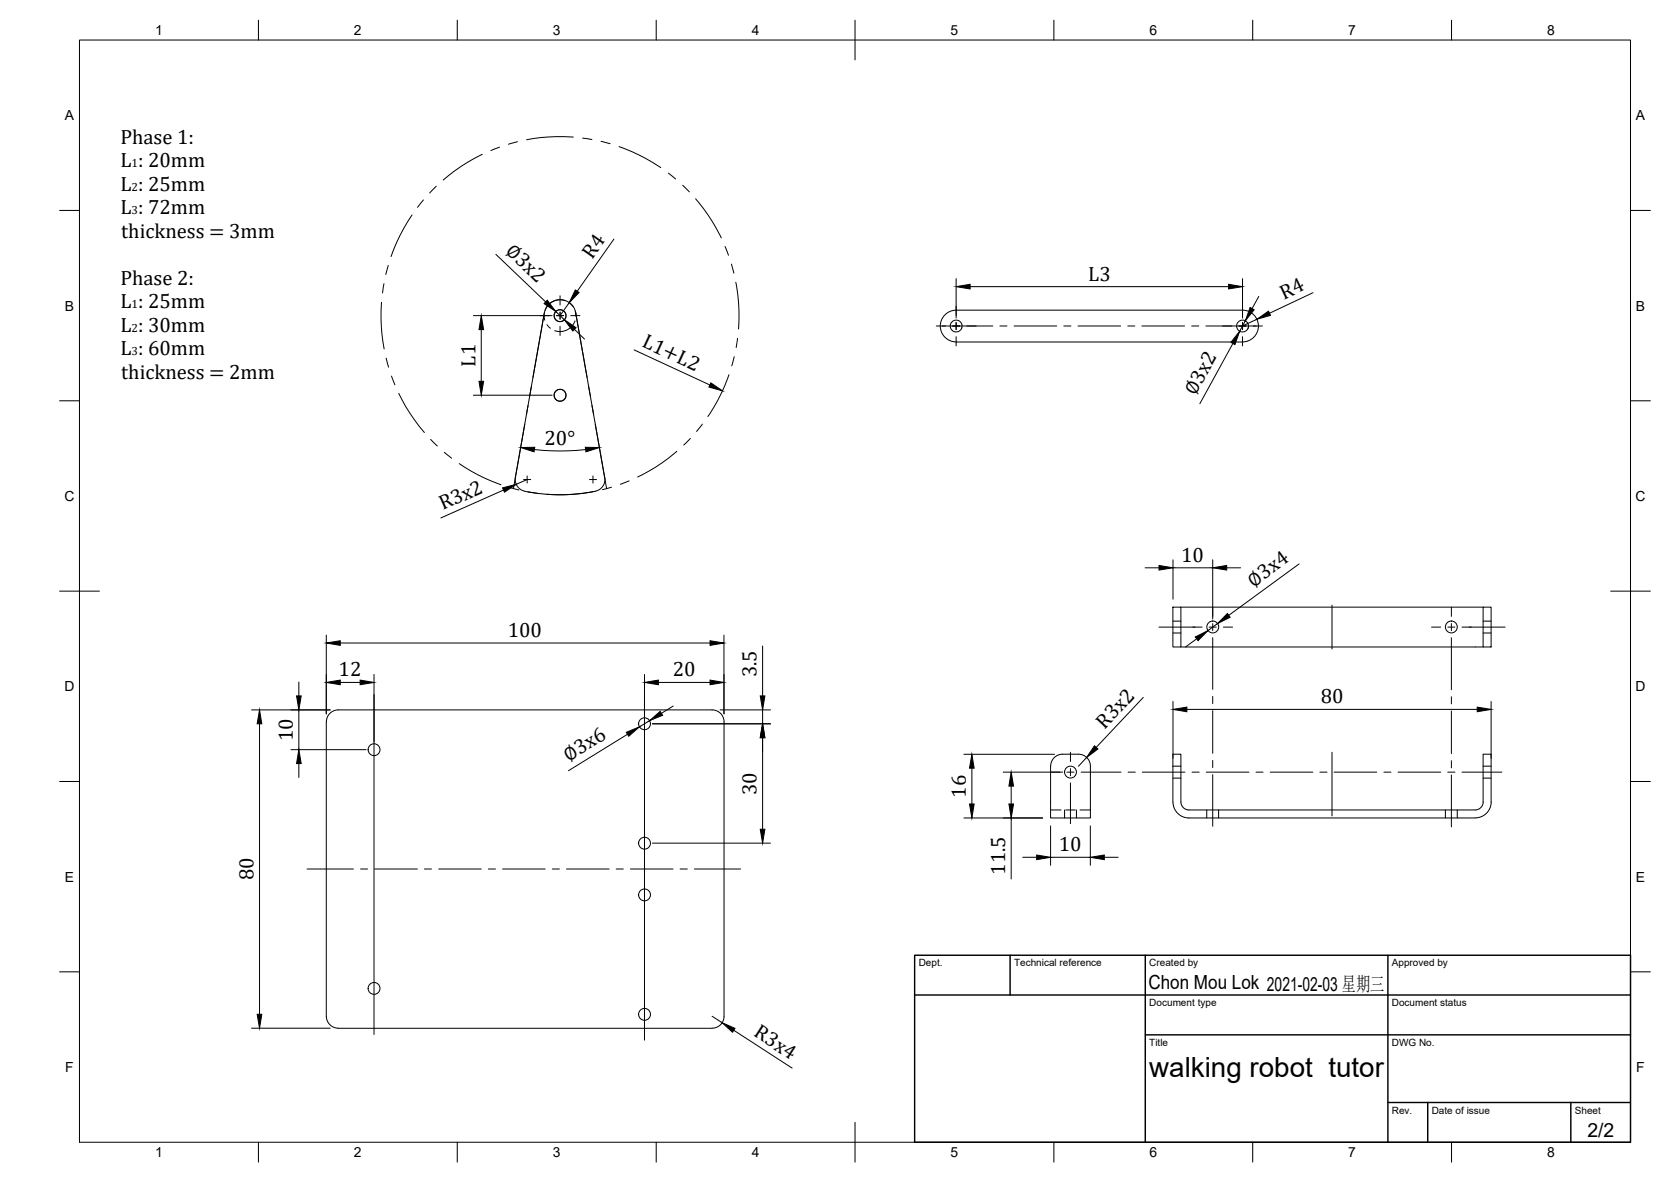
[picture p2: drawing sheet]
<svg xmlns="http://www.w3.org/2000/svg" width="420mm" height="297mm" viewBox="0 0 420 297" stroke-linecap="round" stroke-linejoin="round" font-family="sans-serif">
<!-- layer: Visible -->
<g fill="none" stroke="#000" stroke-width=".25">
<path d="M136.9 78.6l-7.3 41.4a2.99 2.99 0 0 0 2.3 3.4 44.5 44.5 0 0 0 17.8 .1M136.9 78.6a4 4 0 0 1 3.9-3.3 4 4 0 0 1 4 3.3l7.3 41.4a2.99 2.99 0 0 1-2.4 3.4M237.6 79.1a4 4 0 0 1 2.8-1.2h72a4 4 0 0 1 4 4 4 4 0 0 1-4 4h-72a4 4 0 0 1-3.7-2.4 4 4 0 0 1 .9-4.4zM294.9 152.6h2v10h-2zM296.9 152.6h76M372.9 152.6h2v10h-2zM179 178.4h-93.9a2.99 2.99 0 0 0-3 3l-.1 74a3 3 0 0 0 3.1 3h93.9M179.1 178.4a2.99 2.99 0 0 1 3 3v74a2.99 2.99 0 0 1-3 3M296.9 162.6h76M264.2 192.5a2.99 2.99 0 0 1 3-3h4a2.99 2.99 0 0 1 3 3v13.1h-10v-13.1M372.9 201.6v-12.1h2v12.1M372.9 201.5a2 2 0 0 1-2 2h-72a2 2 0 0 1-2-1.9v-12.1h-2v12.1a4 4 0 0 0 4 4h72a4 4 0 0 0 4-4.1"/>
<circle cx="140.8" cy="79.3" r="1.49"/>
<circle cx="140.8" cy="99.3" r="1.49"/>
<circle cx="240.4" cy="81.9" r="1.49"/>
<circle cx="312.4" cy="81.9" r="1.49"/>
<circle cx="304.9" cy="157.6" r="1.49"/>
<circle cx="364.9" cy="157.6" r="1.49"/>
<circle cx="94.1" cy="188.4" r="1.49"/>
<circle cx="162.1" cy="181.9" r="1.49"/>
<circle cx="269.2" cy="194" r="1.49"/>
<circle cx="162.1" cy="211.9" r="1.49"/>
<circle cx="162.1" cy="224.9" r="1.49"/>
<circle cx="94.1" cy="248.4" r="1.49"/>
<circle cx="162.1" cy="254.9" r="1.49"/>
</g>
<!-- layer: Reference -->
<g fill="none" stroke="#000" stroke-width=".25">
<path d="M121.3 38.8l-5.3 3-4.6 3.4M125.6 37l-2.2 .8M130.1 35.6l-2.3 .6M144.1 34.4h-6.2l-5.5 .7M146.5 34.7l2.3 .4M151.1 35.5l2.3 .6M155.7 36.8l4.9 2.1 5.5 3.2M103.6 54l-3 5.1-2.3 5.4M106.5 50.3l-1.5 1.8M109.7 46.8l-1.7 1.7M168.1 43.5l1.8 1.5M171.7 46.6l1.6 1.6"/>
<path d="M174.9 50l3.2 4.1 3.3 5.7M95.9 76v5.8l.7 5.9M96.5 71.3l-.3 2.3M97.6 66.7l-.6 2.3M136.8 79.2l.2 1.3M136.9 78.6l-2.9 16.3M142.1 75.6a4 4 0 0 0-5.1 2.4M143.2 76.1l.9 1M144.6 78.2l.2 1.2M144.8 78.6l2.8 16.3M182.3 61.9l.9 2.2M183.9 66.4l.6 2.3"/>
<path d="M185 70.9l.7 5 .1 3.9-.1 2.9M97.1 90l.6 2.3M98.4 94.5l.9 2.2M100.3 98.9l2.7 4.9 3.7 4.9M133.6 97.2l-.4 2.3M137.5 81.6l.9 .9M144.6 80.7a4 4 0 0 1-5.1 2.4M148 97.2l.4 2.3M183.3 94.2l-1.1 2.7-1.6 3.5-2.6 4.3M184.6 89.6l-.6 2.3M185.4 85l-.3 2.3M108.3 110.4l1.7 1.7"/>
<path d="M111.7 113.7l1.9 1.5M115.5 116.5l4.7 2.8 5.8 2.5M132 106.6l-2.9 16.2M132.8 101.9l-.4 2.3M148.8 101.9l.5 2.3M149.7 106.6l2.8 16.2M170.2 113.4l-2.2 1.8-3.2 2.2-4.5 2.5M173.6 110.2l-1.7 1.7M176.6 106.6l-1.4 1.8M128.2 122.5l2.3 .6M132.8 123.6l2.3 .4M149.2 123.5l-6.5 .8-5.2-.1"/>
<path d="M153.8 122.4l-2.3 .6M158.2 120.8l-2.2 .9"/>
<circle cx="140.8" cy="79.3" r="1.5"/>
<circle cx="140.8" cy="99.3" r="1.5"/>
</g>
<!-- layer: Hidden -->
<g fill="none" stroke="#000" stroke-width=".25">
<path d="M294.9 156.1h2M294.9 159.1h2M372.9 156.1h2M372.9 159.1h2M294.9 192.5h2M294.9 195.5h2M372.9 192.5h2M372.9 195.5h2M264.2 203.5h2.6M267.7 203.5v2.1M268 203.5h2.4M270.7 203.5v2.1"/>
<path d="M271.5 203.5h2.7M303.4 203.5v2.1M306.4 203.5v2.1M363.4 203.5v2.1M366.4 203.5v2.1"/>
</g>
<!-- layer: Border -->
<g fill="none" stroke="#000" stroke-width=".25">
<path d="M20 10.1h390v276.9h-390zM65 5.1v5M115 5.1v5M165 5.1v5M215 5.1v10M265 5.1v5M315 5.1v5M365 5.1v5M15 52.9h5M410 52.9h5M15 100.7h5M410 100.7h5"/>
<path d="M15 148.6h10M405 148.6h10M15 196.4h5M410 196.4h5M15 244.2h5M410 244.2h5M65 287v5M115 287v5M165 287v5M215 282.1v9.9M265 287v5M315 287v5"/>
<path d="M365 287v5"/>
</g>
<!-- layer: TitleBlock -->
<path d="M230 240.1h180v46.9h-180zM230 250h180M254 240.1v9.9M288 240.1v46.9M349 240.1v46.9M288 260.1h122M349 277.1h61M359 277.1v9.9M395 277.1v9.9" fill="none" stroke="#000" stroke-width=".36"/>
<!-- layer: Dimensions -->
<g fill="none" stroke="#000" stroke-width=".25">
<path d="M119 79.3h19.8M124.7 63.9l12.5 12M139.7 78.3l2.2 2.1M143.1 76.1l-2.3 3.2M154.3 60.1l-9.2 13.1M240.4 70v9.9M243.9 72h65M312.4 70v9.9M316.5 74.5l-1.7 3M330.1 73.6l-10.9 5.1M119 99.3h19.8M121 82.8v13"/>
<path d="M144.4 82.8l2.6 2.4M159.4 87.9l19.1 8.8M310 86.3l-8.3 15.2M313.1 80.6l-1.4 2.7M316 80.2l-3.6 1.7M134.4 113l6.4 .3 6.5-.3M126.6 123.2l-15.8 7M132.5 120.5l-2.7 1.2M82 159.6v19.8M182 159.6v19.8M287.9 142.7h3.5M294.9 140.7v9.9"/>
<path d="M294.9 142.7h10M304.9 140.7v14.9M306.1 156.7l-2.4 1.8M308.4 142.7h3.5M326.6 141.7l-17.6 12.9M63.2 178.4h19.8M75.1 171.4v3.5M75.1 178.4v10M85.6 161.6h92.9M85.6 171.5h5M94 169.5v16.9M162.1 169.5v10.4"/>
<path d="M165.5 171.5h13M169.3 177.4l-3 1.9M181 178.4h12.7M191.7 162.3v12.6M191.7 178.4v3.5M287.5 175.3l-11.9 12.5M294.9 176.3v14.2M298.4 178.3h73M300.9 160.5l-2.8 2.1M374.9 176.3v14.2M65.3 181.9v73M73.2 188.4h18.9"/>
<path d="M75.1 191.9v3.5M157.8 184.5l-14.9 9.2M163.3 181.1l-2.5 1.6M164 181.9h29.7M191.7 185.4v23M242.4 189.6h22.8M244.4 193v9M252.3 194h14.9M254.3 197.6v4.4M273.2 190.4l-2 2.2M164 211.9h29.7M242.4 205.6h19.8"/>
<path d="M254.3 205.6v15.3M257.2 215.4h3.5M264.2 207.5v10M264.2 215.4h10M274.2 207.5v10M277.7 215.4h3.5M63.2 258.4h19.8M179 255.4l2.6 1.6M184.5 258.9l14.7 9.5"/>
</g>
<g fill="#000" stroke="#000" stroke-width=".25">
<path d="M137.6 75.4l2.1 2.9-2.9-2zM144.7 72.9l.9 .6-2.5 2.6zM240.4 72l3.5-.6v1.2zM308.9 71.4l3.5 .6-3.5 .6zM314.3 77.3l1 .5-2.2 2.8zM316 80.2l3-2 .4 1.1zM120.4 95.8h1.2l-.6 3.5zM121 79.3l.6 3.5h-1.2zM141.9 80.4l2.9 1.9-.8 .9zM178.7 96.2l3 2-3.5-.9zM311.7 83.3l-1.2 3.3-1-.6zM130.9 112.5l3.6-.1-.2 1.1z"/>
<path d="M147.2 112.4l3.5 .1-3.4 1zM126.4 122.6l3.4-.9-2.9 2zM291.4 142.1l3.5 .6-3.5 .6zM304.9 142.7l3.5-.6v1.2zM308.6 154.2l.7 .9-3.2 1.6zM74.6 174.9h1.1l-.6 3.5zM82 161.6l3.6-.6v1.2zM82 171.5l3.6-.6v1.2zM90.6 170.9l3.4 .6-3.4 .6zM162.1 171.5l3.4-.6v1.2zM163.3 181.1l2.7-2.3 .6 1zM178.5 161l3.5 .6-3.5 .6z"/>
<path d="M178.5 170.9l3.5 .6-3.5 .6zM191.2 174.9h1.1l-.6 3.5zM294.9 178.3l3.5-.6v1.2zM300.5 160.1l3.2-1.6-2.5 2.5zM371.4 177.7l3.5 .6-3.5 .6zM65.3 178.4l.5 3.5h-1.1zM75.1 188.4l.6 3.5h-1.1zM157.5 184l3.3-1.3-2.7 2.3zM191.7 181.9l.6 3.5h-1.1zM244.4 189.6l.5 3.4h-1.1zM254.3 194l.5 3.6h-1.1zM275.2 187.4l.9 .8-2.9 2.2z"/>
<path d="M191.2 208.4h1.1l-.6 3.5zM243.8 202h1.1l-.5 3.6zM253.7 202h1.1l-.5 3.6zM260.7 214.9l3.5 .5-3.5 .6zM274.2 215.4l3.5-.5v1.1zM64.7 254.9h1.1l-.5 3.5zM181.6 257l3.2 1.4-.6 1z"/>
</g>
<!-- layer: Center Lines -->
<g fill="none" stroke="#000" stroke-width=".25">
<path d="M135.8 79.3h2.3M139.9 79.3h1.8M140.8 74.3v2.4M140.8 78.4v1.8M143.5 79.3h2.3M240.4 76.9v2.4M312.4 76.9v2.4M140.8 82v2.3M235.4 81.9h14.2M240.4 81v1.8M240.4 84.6v2.3M251.4 81.9h1.8"/>
<path d="M255 81.9h10.7M267.5 81.9h1.8M271.1 81.9h10.7M283.6 81.9h1.7M287.1 81.9h10.8M299.6 81.9h1.8M303.2 81.9h14.2M312.4 81v1.8M312.4 84.6v2.3M132.5 119.6v1.8M149.1 119.6v1.8M131.7 120.5h1.7"/>
<path d="M148.2 120.5h1.8M291.4 157.6h10.9M304 157.6h1.8M304.9 152.6v2.3M304.9 156.7v1.8M307.6 157.6h2.3M334.9 152.1v11M359.9 157.6h2.3M364 157.6h1.8M364.9 152.6v2.3M364.9 156.7v1.8M367.6 157.6h10.8"/>
<path d="M304.9 160.3v12.9M304.9 175v1.8M304.9 178.6v10.7M364.9 160.3v13M364.9 175.1v1.8M364.9 178.7v10.7M264.2 194h2.3M268.3 194h1.7M269.2 189v2.4M269.2 193.2v1.8M269.2 196.7v10.3M271.8 194h10.1"/>
<path d="M283.7 194h1.8M287.2 194h10.7M299.7 194h1.8M303.3 194h10.7M304.9 191.1v1.8M304.9 194.7v12.9M315.8 194h1.8M319.4 194h10.7M331.9 194h1.8M334.9 189v16M335.4 194h10.8M348 194h1.7"/>
<path d="M351.5 194h10.7M364 194h1.8M364.9 191.2v1.8M364.9 194.7v13.1M367.6 194h10M77.2 218.4h11.7M90.7 218.4h1.7M94.2 218.4h10.7M106.7 218.4h1.8M110.3 218.4h10.7M122.8 218.4h1.8M126.4 218.4h10.7"/>
<path d="M138.9 218.4h1.8M142.4 218.4h10.8M154.9 218.4h1.8M158.5 218.4h10.7M171 218.4h1.8M174.6 218.4h11.6"/>
</g>
<!-- layer: Sketch2 -->
<path d="M94 174.5v85.5M162.1 176.2v85.2" fill="none" stroke="#000" stroke-width=".25"/>
<text font-size="7" x="289" y="270.6">walking robot tutor</text>
<g font-size="5.2">
<text x="30.3" y="36.2">Phase 1:</text>
<text x="30.3" y="42">L : 20mm</text>
<text x="30.3" y="48">L : 25mm</text>
<text x="30.3" y="53.8">L : 72mm</text>
<text x="30.5" y="59.8">thickness = 3mm</text>
<text x="126.9" y="63.3" transform="rotate(44 126.9 63.3)">∅3x2</text>
<text x="148.9" y="65.3" transform="rotate(-55 148.9 65.3)">R4</text>
<text x="30.3" y="71.6">Phase 2:</text>
<text x="273.6" y="70.5">L3</text>
<text x="30.3" y="77.5">L : 25mm</text>
<text x="322.8" y="75.4" transform="rotate(-25 322.8 75.4)">R4</text>
<text x="30.3" y="83.3">L : 30mm</text>
<text x="30.3" y="89.2">L : 60mm</text>
<text x="161.2" y="87" transform="rotate(25 161.2 87)">L1+L2</text>
<text x="30.5" y="95.1">thickness = 2mm</text>
<text x="119.5" y="92.1" transform="rotate(-90 119.5 92.1)">L1</text>
<text x="300.5" y="99.5" transform="rotate(-61 300.5 99.5)">∅3x2</text>
<text x="136.9" y="111.8">20°</text>
<text x="111.3" y="128.3" transform="rotate(-24 111.3 128.3)">R3x2</text>
<text x="297" y="141.1">10</text>
<text x="315.2" y="147.7" transform="rotate(-36 315.2 147.7)">∅3x4</text>
<text x="127.7" y="160">100</text>
<text x="85.2" y="170">12</text>
<text x="169.2" y="170">20</text>
<text x="190.2" y="170.3" transform="rotate(-90 190.2 170.3)">3.5</text>
<text x="332.1" y="176.7">80</text>
<text x="277.7" y="183.4" transform="rotate(-47 277.7 183.4)">R3x2</text>
<text x="73.6" y="186.3" transform="rotate(-90 73.6 186.3)">10</text>
<text x="142.9" y="191.4" transform="rotate(-32 142.9 191.4)">∅3x6</text>
<text x="190.2" y="199.8" transform="rotate(-90 190.2 199.8)">30</text>
<text x="242.8" y="200.5" transform="rotate(-90 242.8 200.5)">16</text>
<text x="266.2" y="213.9">10</text>
<text x="63.7" y="221.2" transform="rotate(-90 63.7 221.2)">80</text>
<text x="252.7" y="219.8" transform="rotate(-90 252.7 219.8)">11.5</text>
<text x="189.3" y="260.2" transform="rotate(33 189.3 260.2)">R3x4</text>
</g>
<g font-size="4.9">
<text x="288.8" y="248.6">Chon Mou Lok 2021-02-03 星期三</text>
<text x="399.1" y="285.8">2/2</text>
</g>
<g font-size="3.5">
<text x="39" y="8.8">1</text>
<text x="89" y="8.8">2</text>
<text x="139" y="8.8">3</text>
<text x="189" y="8.8">4</text>
<text x="239" y="8.8">5</text>
<text x="289" y="8.8">6</text>
<text x="339" y="8.8">7</text>
<text x="389" y="8.8">8</text>
<text x="16.3" y="30.2">A</text>
<text x="411.3" y="30.2">A</text>
<text x="16.3" y="78">B</text>
<text x="411.3" y="78">B</text>
<text x="16.2" y="125.9">C</text>
<text x="411.2" y="125.9">C</text>
<text x="16.2" y="173.7">D</text>
<text x="411.2" y="173.7">D</text>
<text x="16.3" y="221.6">E</text>
<text x="411.3" y="221.6">E</text>
<text x="16.4" y="269.4">F</text>
<text x="411.4" y="269.4">F</text>
<text x="39" y="290.8">1</text>
<text x="89" y="290.8">2</text>
<text x="139" y="290.8">3</text>
<text x="189" y="290.8">4</text>
<text x="239" y="290.8">5</text>
<text x="289" y="290.8">6</text>
<text x="339" y="290.8">7</text>
<text x="389" y="290.8">8</text>
</g>
<g font-size="3">
<text x="33.1" y="42">1</text>
<text x="33.1" y="48">2</text>
<text x="33.1" y="53.8">3</text>
<text x="33.1" y="77.5">1</text>
<text x="33.1" y="83.3">2</text>
<text x="33.1" y="89.2">3</text>
</g>
<g font-size="2.5">
<text x="231" y="242.9">Dept.</text>
<text x="255" y="242.9">Technical reference</text>
<text x="289" y="242.9">Created by</text>
<text x="350" y="242.9">Approved by</text>
<text x="289" y="252.8">Document type</text>
<text x="350" y="252.8">Document status</text>
<text x="289" y="262.9">Title</text>
<text x="350" y="262.9">DWG No.</text>
<text x="350" y="279.9">Rev.</text>
<text x="360" y="279.9">Date of issue</text>
<text x="396" y="279.9">Sheet</text>
</g>
</svg>
